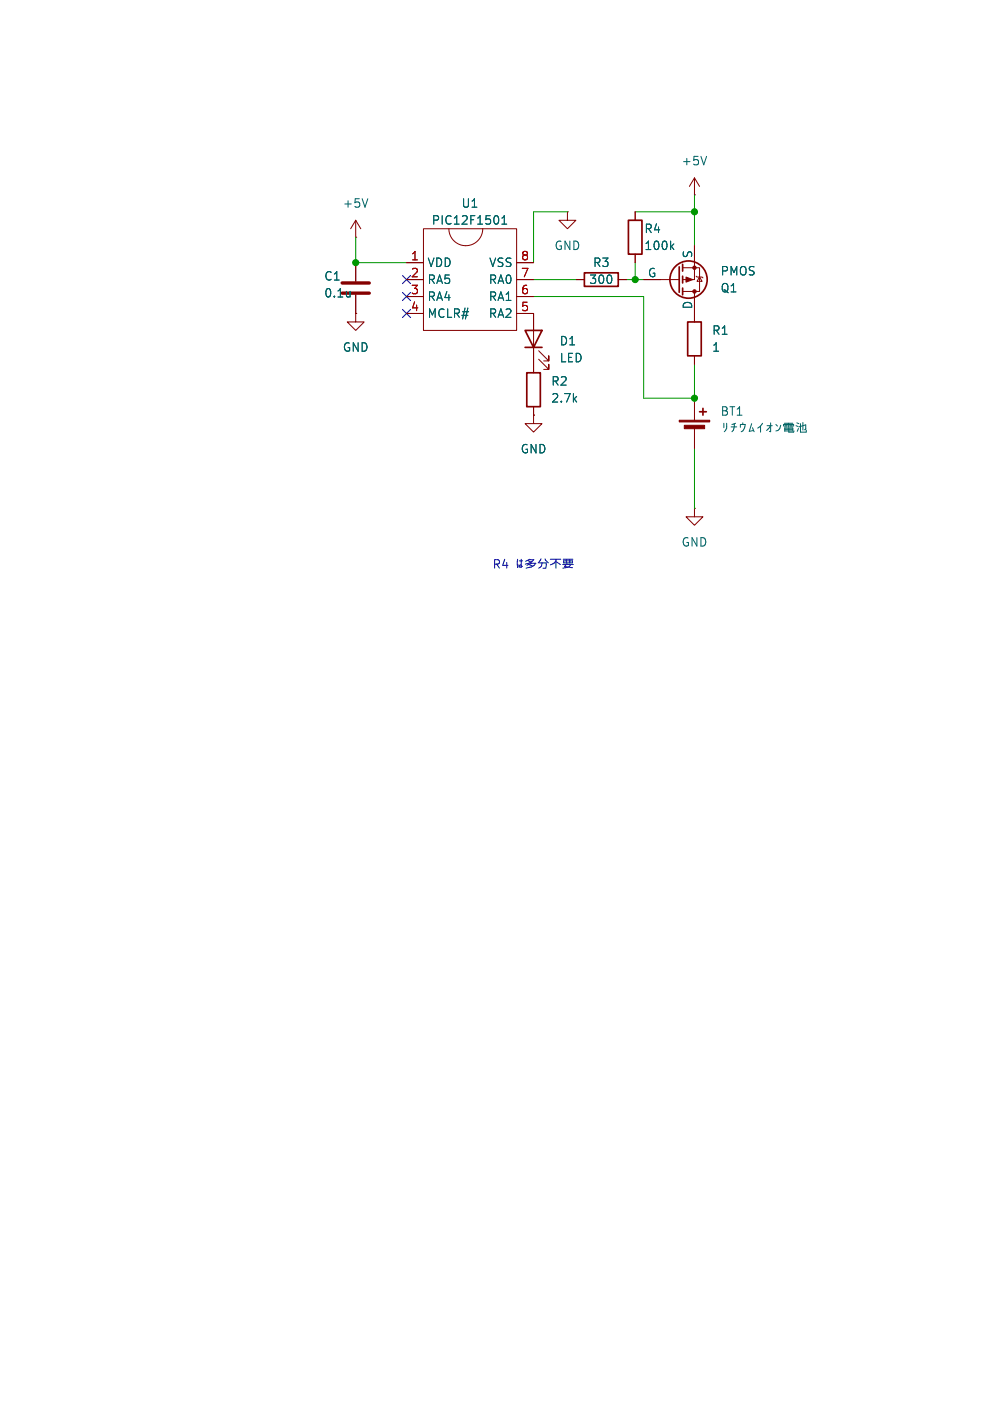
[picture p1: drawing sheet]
<svg xmlns="http://www.w3.org/2000/svg" width="148mm" height="210mm" viewBox="0 0 148 210" stroke-linecap="round" stroke-linejoin="round" font-family="sans-serif">
<g fill="none" stroke="#840000" stroke-width=".15">
<path d="M53.3 35.6h.1M53.3 33v2.6M53.3 39.4v2.8M53.3 33l-.7 1.3M53.3 33l.8 1.3M61 39.4h2.5M63.5 34.3h14v15.2h-14zM67.3 34.3a2.54 2.54 0 0 0 2.5 2.5 2.54 2.54 0 0 0 2.6-2.5M77.5 39.4h2.5M85.1 31.8v1.2h1.3l-1.3 1.3-1.3-1.3h1.3M85.1 31.8h.1M95.2 31.8v1.2"/>
<path d="M95.2 38.1v1.3M104.1 36.8v5.1h-1.7M104.1 29.2h.1M104.1 26.7v2.5M104.1 26.7l-.7 1.2M104.1 26.7l.8 1.2M53.3 47v1.3h1.3l-1.3 1.2-1.2-1.2h1.2M53.3 47h.1M53.3 44.2v2.8M61 41.9h2.5M61 44.5h2.5M61 47h2.5"/>
<path d="M77.5 41.9h2.5M77.5 44.5h2.5M77.5 47h2.5v8.9M80.8 53.8l1.5 1.6v-.8v.8h-.8M80.8 52.6l1.5 1.5v-.8v.8h-.8M86.4 41.9h1.2M92.7 41.9h1.3M96.5 41.9h5.4M102.4 40.1h2.5v3.6h-2.5M104.1 43.7v4.6M104.1 53.3v1.3M104.1 59.7v3.3"/>
<path d="M104.4 41.4l.1 .1h.8l.1 .2M104.9 41.5l.4 .7h-.8zM80 62.2v1.3h1.3l-1.3 1.3-1.3-1.3h1.3M80 62.2h.1M80 61v1.2M104.1 76.2v1.3h1.3l-1.3 1.2-1.2-1.2h1.2M104.1 76.2h.1M104.1 64v3.3"/>
</g>
<g fill="none" stroke="#840000" stroke-width=".25">
<path d="M94.2 33h2.1v5.1h-2.1zM102.4 39.6v1M78.7 49.5h2.6l-1.3 2.6zM78.7 52.1h2.6M79 55.9h2v5.1h-2zM87.6 40.9h5.1v2h-5.1zM101.9 40v3.8M102.4 41.4v1M102.4 43.2v1M103.1 48.3h2.1v5h-2.1zM104.9 61.7h1M105.4 61.2v1"/>
<circle cx="103.3" cy="41.9" r="2.79"/>
</g>
<g fill="#840000" stroke="#840000" stroke-width=".15">
<path d="M102.9 41.5l1 .4-1 .4z"/>
<path d="M101.9 63h4.5v.2h-4.5z"/>
<path d="M102.6 63.8h3.1v.5h-3.1z"/>
<circle cx="104.1" cy="43.7" r=".25"/>
<circle cx="104.1" cy="40.1" r=".25"/>
</g>
<path d="M55.2 29.8l-.5 1.3M75.3 33.6h.7M75.3 32.7l.3-.4v1.3M100.7 36.9l.3 .5M101 36.6l-.4 .4M106 23.4l-.5 1.3M52.5 43.7v.8M52.5 44.4l-.1 .1" fill="none" stroke="#006464" stroke-width=".15"/>
<path d="M51.3 42.4h4.1M51.3 43.9h4.1" fill="none" stroke="#840000" stroke-width=".51"/>
<path d="M53.3 35.6v3.8h7.7M85.1 31.8h-5.1v7.6M95.2 39.4v2.5M95.2 31.8h8.9M104.1 29.2v7.6M80 41.9h6.4M80 44.5h16.5v15.2h7.6v-5.1M94 41.9h2.5M104.1 67.3v8.9" fill="none" stroke="#009600" stroke-width=".15"/>
<path d="M60.4 46.4l1.2 1.2M60.4 41.3l1.2 1.2M60.4 43.8l1.2 1.3M61.6 46.4l-1.2 1.2M61.6 41.3l-1.2 1.2M61.6 43.8l-1.2 1.3" fill="none" stroke="#000084" stroke-width=".15"/>
<g fill="none" stroke="#0000c2" stroke-width=".15">
<path d="M77.6 83.8v1.2l.1-.4M77.9 84.1h.4M78.2 83.8v1.2h-.3v-.3h.1l.3 .2M79.1 84l.5 .3M79.3 84.6l.5 .2M79.3 83.9h.7l-.3 .3-.9 .4M79.4 83.8l-.6 .3M79.6 84.4h.7a1.83 1.83 0 0 1-1.4 .8M79.7 84.4l-.7 .3M80.9 84.4h1v.8M81.1 83.8l-.4 .6M81.3 84.4l-.1 .5-.4 .3"/>
<path d="M81.4 85.2h.4M81.7 83.8l.5 .6M82.5 83.8h1.6M83.4 84.2v1M83.4 84.2l.6 .4M83.4 83.8a1.1 1.1 0 0 1-.9 .9M84.4 84.6h1.6M84.5 83.8h1.4M84.5 84.1h1.3v.3h-1.3zM84.9 83.8v.6M85 84.5l-.4 .4 1.2 .2M85.4 83.8v.6"/>
<path d="M85.6 84.6l-.5 .4-.7 .2"/>
</g>
<g fill="#009600" stroke="#009600" stroke-width=".15">
<circle cx="104.1" cy="31.8" r=".46"/>
<circle cx="104.1" cy="59.7" r=".46"/>
<circle cx="53.3" cy="39.4" r=".46"/>
<circle cx="95.2" cy="41.9" r=".46"/>
</g>
<g font-size="1.8" fill="#006464">
<text x="102.1" y="25">+5V</text>
<text x="51.3" y="31.3">+5V</text>
<text x="64.6" y="33.9">PIC12F1501</text>
<text x="69.1" y="31.3">U1</text>
<text x="96.5" y="35.2">R4</text>
<text x="64" y="40.2">VDD</text>
<text x="73.3" y="40.2">VSS</text>
<text x="83.1" y="37.7">GND</text>
<text x="88.8" y="40.2">R3</text>
<text x="96.5" y="37.7">100k</text>
<text x="97.1" y="41.7">G</text>
<text x="103.9" y="38.8" transform="rotate(-90 103.9 38.8)">S</text>
<text x="108" y="41.5">PMOS</text>
<text x="48.5" y="42.3">C1</text>
<text x="48.5" y="44.8">0.1u</text>
<text x="64" y="42.8">RA5</text>
<text x="64" y="45.3">RA4</text>
<text x="64" y="47.9">MCLR#</text>
<text x="73.2" y="42.8">RA0</text>
<text x="73.2" y="45.3">RA1</text>
<text x="73.2" y="47.9">RA2</text>
<text x="88.3" y="42.8">300</text>
<text x="103.9" y="46.5" transform="rotate(-90 103.9 46.5)">D</text>
<text x="108" y="44">Q1</text>
<text x="51.3" y="52.9">GND</text>
<text x="83.8" y="52">D1</text>
<text x="106.7" y="50.4">R1</text>
<text x="106.7" y="52.9">1</text>
<text x="82.6" y="58">R2</text>
<text x="83.8" y="54.5">LED</text>
<text x="82.6" y="60.6">2.7k</text>
<text x="108" y="62.5">BT1</text>
<text x="108" y="65.1">þÿ0ê0Á0¦0à0¤0ª0ó–ûl`</text>
<text x="78" y="68.2">GND</text>
<text x="102.1" y="82.1">GND</text>
</g>
<g font-size="1.8" fill="#a90000">
<text x="61.5" y="39.1">1</text>
<text x="61.5" y="41.7">2</text>
<text x="78" y="39.1">8</text>
<text x="78" y="41.7">7</text>
<text x="61.5" y="44.2">3</text>
<text x="61.5" y="46.7">4</text>
<text x="78" y="44.2">6</text>
<text x="78" y="46.7">5</text>
</g>
<text font-size="1.8" fill="#0000c2" x="73.8" y="85.4">R4</text>
</svg>
